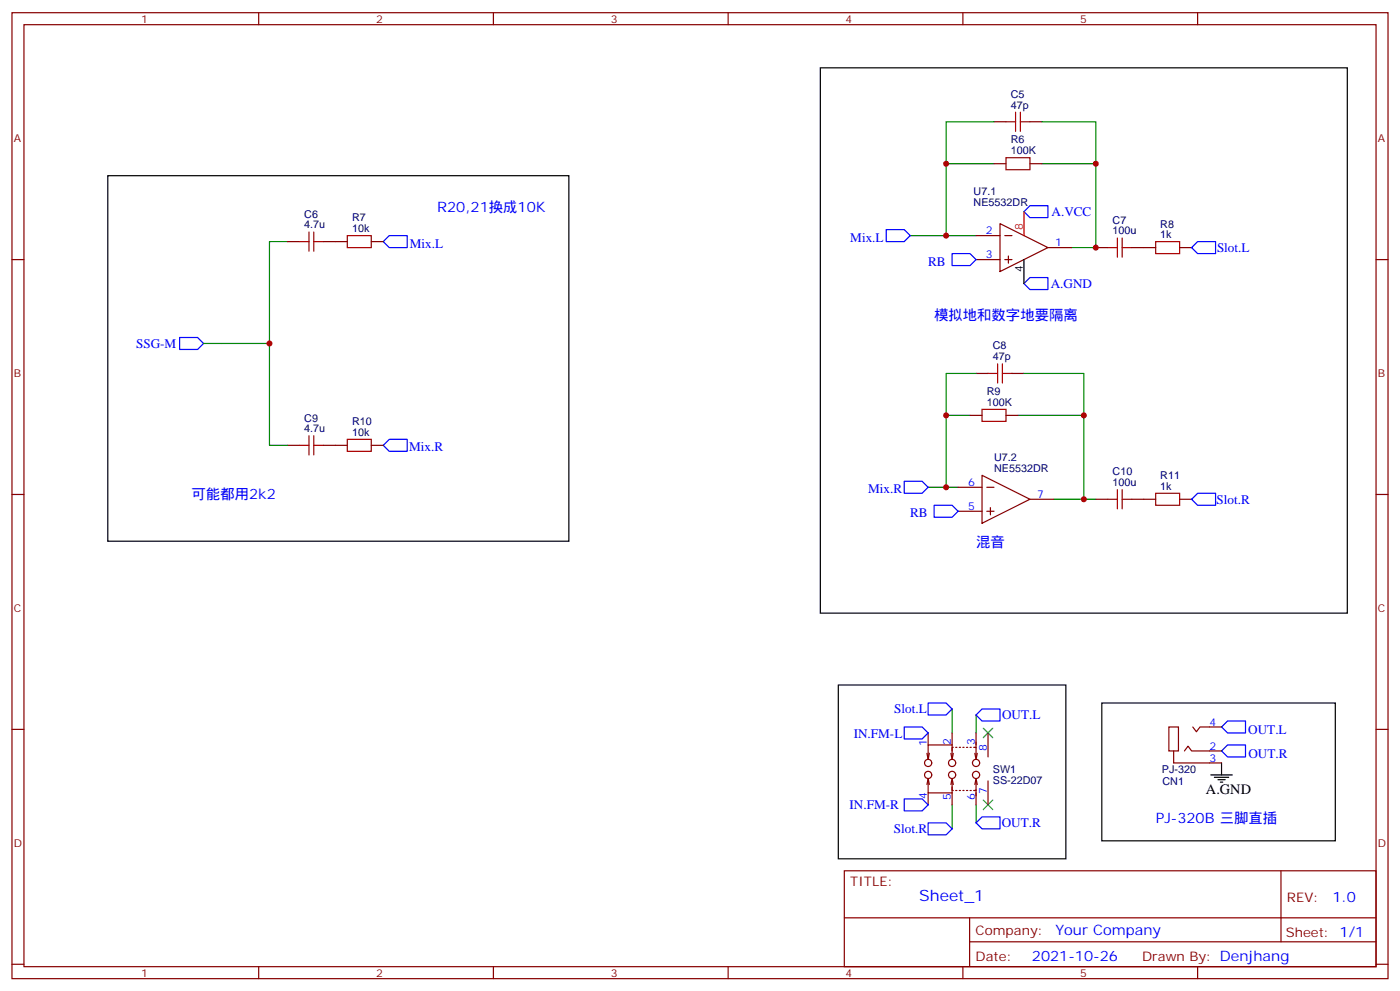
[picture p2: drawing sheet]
<svg xmlns="http://www.w3.org/2000/svg" width="412mm" height="292mm" viewBox="0 0 412 292" stroke-linecap="round" stroke-linejoin="round" font-family="sans-serif">
<g fill="none" stroke="#870000" stroke-width=".35">
<path d="M3.5 3.7h405.4v284.4h-405.4zM7.1 7.3h398.2v277.3h-398.2zM76.2 3.7v3.6M145.3 3.7v3.6M214.5 3.7v3.6M283.6 3.7v3.6M352.8 3.7v3.6M292.8 35.8h3.5M303.4 35.8h3.5M292.8 48.2h3.5M303.4 48.2h3.5M3.5 76.4h3.6"/>
<path d="M84.7 71.1h3.5M95.2 71.1h7.1M109.4 71.1h3.5M287.5 76.4h7.1M287.5 69.4h7.1M294.6 65.8l14.1 7.1-14.1 7zM296 76.4h2.1M296 69.4h2.1M297 75.4v2.1M308.7 72.9h7M322.8 72.9h3.5M333.4 72.9h7"/>
<path d="M347.5 72.9h3.5M405.3 76.4h3.6M287.5 109.9h3.5M298.1 109.9h3.5M84.7 131.1h3.5M95.2 131.1h7.1M109.4 131.1h3.5M285.8 122.3h3.5M289.3 139.9l14.1 7.1-14.1 7zM296.3 122.3h3.6M3.5 145.6h3.6M282.2 143.4h7.1"/>
<path d="M282.2 150.5h7.1M290.7 143.4h2.1M290.7 150.5h2.1M291.7 149.4v2.2M303.4 147h7M322.8 147h3.5M333.4 147h7M347.5 147h3.5M405.3 145.6h3.6M3.5 214.7h3.6M273.4 215.8v3.5M280.5 219.3h-7.1v4.2"/>
<path d="M280.5 215.8v5.3M280.8 220h-.3v2.8M281.5 220h.4M282.6 220h.3M283.6 220h.4M284.7 220h.3M285.8 220h.3M286.8 220h.7v2.8M287.5 215.8v4.4M291 215.8v7M344.3 214h2.8v7.1h-2.8zM351.4 214l1 1.4 1.1-1.4h6.3"/>
<path d="M405.3 214.7h3.6M273 221.8l.4 1.7M273.4 229.2v4.2h7.1M273.4 233.4v3.5M273.4 229.2l.4 1.7M273.4 229.2l-.4 1.7M273.8 221.8l-.4 1.7M280.1 221.8l.4 1.7 .3-1.7M280.1 230.9l.4-1.7 .3 1.7M280.5 229.9v2.8h.3M280.5 231.6v5.3M281.5 232.7h.4"/>
<path d="M282.6 232.7h.3M283.6 232.7h.4M284.7 232.7h.3M285.8 232.7h.3M287.2 221.8l.3 1.7 .4-1.7M287.2 230.9l.3-1.7 .4 1.7M287.5 229.9v2.8h-.7M287.5 232.5v4.4M291 229.9v7M345.7 221.1v3.5h14.1M348.9 221.1l1.1-1.5 1 1.5h8.8M248.7 256.3h156.6v28.3h-156.6z"/>
<path d="M377.3 256.4v20.8M248.7 270.2h156.5M285.6 277.2h119.6M285.6 270.2v14.1M3.5 283.8h3.6M76.2 284.6v3.5M145.3 284.6v3.5M214.5 284.6v3.5M283.6 284.6v3.5M352.8 284.6v3.5M405.3 283.8h3.6"/>
<circle cx="273.4" cy="228.1" r="1.06"/>
<circle cx="273.4" cy="224.6" r="1.06"/>
<circle cx="280.5" cy="224.6" r="1.06"/>
<circle cx="280.5" cy="228.1" r="1.06"/>
<circle cx="287.5" cy="228.1" r="1.06"/>
<circle cx="287.5" cy="224.6" r="1.06"/>
</g>
<g fill="none" stroke="#00f" stroke-width=".35">
<path d="M114.7 69.4h5.2v3.5h-5.2l-1.8-1.8zM261.1 67.6h5.2l1.8 1.8-1.8 1.7h-5.2zM280.5 74.6h5.3l1.7 1.8-1.7 1.8h-5.3zM303.4 60.5h5.3v3.6h-5.3l-1.8-1.8zM351 72.9l1.8-1.8h5.3v3.5h-5.3zM52.9 99.3h5.3l1.8 1.8-1.8 1.8h-5.3zM303.4 81.7h5.3v3.5h-5.3l-1.8-1.7zM114.7 129.3h5.2v3.6h-5.2l-1.8-1.8zM266.3 141.7h5.3l1.8 1.7-1.8 1.8h-5.3zM275.2 148.7h5.3l1.7 1.8-1.7 1.8h-5.3zM352.8 145.2h5.3v3.5h-5.3l-1.8-1.7zM266.3 214h5.3l1.8 1.8-1.8 1.7h-5.3z"/>
<path d="M273.4 206.9h5.3l1.8 1.8-1.8 1.8h-5.3zM289.3 208.7h5.3v3.5h-5.3l-1.8-1.7zM361.6 212.2h5.3v3.6h-5.3l-1.8-1.8zM361.6 219.3h5.3v3.5h-5.3l-1.8-1.7zM266.3 235.2h5.3l1.8 1.7-1.8 1.8h-5.3zM273.4 242.2h5.3l1.8 1.8-1.8 1.7h-5.3zM289.3 240.5h5.3v3.5h-5.3l-1.8-1.8z"/>
</g>
<path d="M241.7 20h155.2v160.5h-155.2zM31.7 51.7h135.9v107.6h-135.9zM301.6 76.4v7.1M246.9 201.6h67.1v51.2h-67.1zM324.6 206.9h68.7v40.6h-68.7zM356.7 228.1h6.3M357.7 228.8h4.2M358.8 229.5h2.1M359.5 230.2h.7M359.8 224.6v3.5" fill="none" stroke="#000" stroke-width=".35"/>
<path d="M289.6 214.3l2.9 2.9M292.5 214.3l-2.9 2.9M289.6 235.5l2.9 2.8M292.5 235.5l-2.9 2.8" fill="none" stroke="#3c3" stroke-width=".35"/>
<g fill="none" stroke="#008700" stroke-width=".35">
<path d="M292.8 35.8h-14.1v12.4M306.9 35.8h15.9v12.4M292.8 48.2h-14.1v21.2M306.9 48.2h15.9v24.7h-7.1M84.7 71.1h-5.3v30h-19.4M268.1 69.4h19.4M79.4 101.1v30h5.3M287.5 109.9h-8.8v12.4M301.6 109.9h17.7v12.4M285.8 122.3h-7.1v21.1M299.9 122.3h19.4v24.7h-8.9M273.4 143.4h8.8"/>
<path d="M319.3 147h3.5M280.5 208.7v7.1M287.5 210.5v5.3M280.5 236.9v7.1M287.5 236.9v5.3"/>
</g>
<g fill="none" stroke="#a10000" stroke-width=".35">
<path d="M296.3 35.8h2.9M299.2 33v5.7M300.6 35.8h2.8M300.6 33v5.7M296.3 46.4h7.1v3.6h-7.1zM88.2 71.1h2.8M91 68.3v5.6M92.4 71.1h2.8M92.4 68.3v5.6M102.3 69.4h7.1v3.5h-7.1zM326.3 72.9h2.8M329.1 70.1v5.6"/>
<path d="M330.6 70.1v5.6M330.6 72.9h2.8M340.4 71.1h7.1v3.5h-7.1zM291 109.9h2.9M293.9 107.1v5.6M295.3 109.9h2.8M295.3 107.1v5.6M88.2 131.1h2.8M91 128.3v5.6M92.4 128.3v5.6M92.4 131.1h2.8M102.3 129.3h7.1v3.6h-7.1z"/>
<path d="M289.3 120.5h7v3.5h-7zM326.3 147h2.8M329.1 144.1v5.7M330.6 147h2.8M330.6 144.1v5.7M340.4 145.2h7.1v3.5h-7.1z"/>
</g>
<path d="M301.6 62.3v7.1" fill="none" stroke="#f00" stroke-width=".35"/>
<g fill="#c00">
<circle cx="319.3" cy="147" r=".88"/>
<circle cx="322.8" cy="48.2" r=".88"/>
<circle cx="319.3" cy="122.3" r=".88"/>
<circle cx="278.7" cy="69.4" r=".88"/>
<circle cx="278.7" cy="48.2" r=".88"/>
<circle cx="278.7" cy="143.4" r=".88"/>
<circle cx="278.7" cy="122.3" r=".88"/>
<circle cx="322.8" cy="72.9" r=".88"/>
<circle cx="79.4" cy="101.1" r=".88"/>
</g>
<text font-size="4.6" fill="#00f" x="270.8" y="265.4">Sheet_1</text>
<g font-size="4.2" fill="#00f">
<text x="128.8" y="62.3">R20,21换成10K</text>
<text x="275.2" y="94.1">模拟地和数字地要隔离</text>
<text x="56.4" y="147">可能都用2k2</text>
<text x="287.5" y="161.1">混音</text>
<text x="340.4" y="242.2">PJ-320B 三脚直插</text>
<text x="392.5" y="265.6">1.0</text>
<text x="310.9" y="275.2">Your Company</text>
<text x="304" y="283">2021-10-26</text>
</g>
<text font-size="4.2" x="355.2" y="233.8">A.GND</text>
<g font-size="3.9" fill="#00f">
<text x="309.8" y="63.6">A.VCC</text>
<text x="250.5" y="71.1">Mix.L</text>
<text x="120.7" y="72.9">Mix.L</text>
<text x="358.5" y="74.1">Slot.L</text>
<text x="273.4" y="78.2">RB</text>
<text x="309.5" y="84.7">A.GND</text>
<text x="40.1" y="102.4">SSG-M</text>
<text x="120.5" y="132.9">Mix.R</text>
<text x="255.8" y="145.2">Mix.R</text>
<text x="358.4" y="148.2">Slot.R</text>
<text x="268.1" y="152.3">RB</text>
<text x="263.4" y="209.9">Slot.L</text>
<text x="295.2" y="211.7">OUT.L</text>
<text x="367.7" y="216">OUT.L</text>
<text x="251.5" y="217.1">IN.FM-L</text>
<text x="367.8" y="223.1">OUT.R</text>
<text x="250.3" y="238.2">IN.FM-R</text>
<text x="263.3" y="245.3">Slot.R</text>
<text x="295.1" y="243.5">OUT.R</text>
</g>
<g font-size="3.9" fill="#800">
<text x="250.5" y="260.9">TITLE:</text>
<text x="379.1" y="265.6">REV:</text>
<text x="287.4" y="275.1">Company:</text>
<text x="378.7" y="275.7">Sheet: 1/1</text>
<text x="287.4" y="282.8">Date:</text>
<text x="336.4" y="282.9">Drawn By: Denjhang</text>
</g>
<g font-size="3.2" fill="#800">
<text x="41.6" y="6.7">1</text>
<text x="110.8" y="6.7">2</text>
<text x="179.9" y="6.7">3</text>
<text x="249.1" y="6.7">4</text>
<text x="318.2" y="6.7">5</text>
<text x="4.1" y="41.8">A</text>
<text x="405.9" y="41.8">A</text>
<text x="4.1" y="111">B</text>
<text x="405.9" y="111">B</text>
<text x="4.1" y="180.1">C</text>
<text x="405.9" y="180.1">C</text>
<text x="4.1" y="249.3">D</text>
<text x="405.9" y="249.3">D</text>
<text x="41.6" y="287.5">1</text>
<text x="110.8" y="287.5">2</text>
<text x="179.9" y="287.5">3</text>
<text x="249.1" y="287.5">4</text>
<text x="318.2" y="287.5">5</text>
</g>
<g font-size="3.2" fill="#000080">
<text x="297.8" y="28.8">C5</text>
<text x="297.8" y="32">47p</text>
<text x="297.8" y="45.4">100K</text>
<text x="297.8" y="42.1">R6</text>
<text x="286.8" y="57.4">U7.1</text>
<text x="89.6" y="64.1">C6</text>
<text x="103.7" y="65.1">R7</text>
<text x="286.8" y="60.5">NE5532DR</text>
<text x="327.7" y="65.9">C7</text>
<text x="89.6" y="67.2">4.7u</text>
<text x="103.7" y="68.3">10k</text>
<text x="327.7" y="69">100u</text>
<text x="341.8" y="70.1">1k</text>
<text x="341.8" y="67">R8</text>
<text x="292.5" y="106">47p</text>
<text x="292.5" y="102.9">C8</text>
<text x="290.7" y="119.5">100K</text>
<text x="290.7" y="116.2">R9</text>
<text x="89.6" y="124.1">C9</text>
<text x="103.7" y="125.1">R10</text>
<text x="89.6" y="127.2">4.7u</text>
<text x="103.7" y="128.3">10k</text>
<text x="292.9" y="135.7">U7.2</text>
<text x="292.9" y="138.9">NE5532DR</text>
<text x="327.7" y="143.1">100u</text>
<text x="327.7" y="140">C10</text>
<text x="341.8" y="141.1">R11</text>
<text x="341.8" y="144.1">1k</text>
<text x="292.5" y="227.5">SW1</text>
<text x="342.3" y="227.5">PJ-320</text>
<text x="292.5" y="230.6">SS-22D07</text>
<text x="342.4" y="231">CN1</text>
</g>
<g font-size="3.2" fill="#00f">
<text x="290.4" y="69">2</text>
<text x="290.4" y="76.1">3</text>
<text x="310.8" y="72.5">1</text>
<text x="285.1" y="143.1">6</text>
<text x="305.5" y="146.6">7</text>
<text x="285.1" y="150.1">5</text>
<text x="356.3" y="213.6">4</text>
<text x="273" y="219.6" transform="rotate(-90 273 219.6)">1</text>
<text x="280.1" y="219.3" transform="rotate(-90 280.1 219.3)">2</text>
<text x="287.2" y="219.3" transform="rotate(-90 287.2 219.3)">3</text>
<text x="290.7" y="221.1" transform="rotate(-90 290.7 221.1)">8</text>
<text x="356.3" y="220.7">2</text>
<text x="356.3" y="224.2">3</text>
<text x="290.7" y="233.7" transform="rotate(-90 290.7 233.7)">7</text>
<text x="273" y="235.1" transform="rotate(-90 273 235.1)">4</text>
<text x="280.1" y="235.4" transform="rotate(-90 280.1 235.4)">5</text>
<text x="287.2" y="235.4" transform="rotate(-90 287.2 235.4)">6</text>
</g>
<text font-size="3.2" fill="#f00" x="301.3" y="67.6" transform="rotate(-90 301.3 67.6)">8</text>
<text font-size="3.2" x="301.3" y="80.2" transform="rotate(-90 301.3 80.2)">4</text>
</svg>
